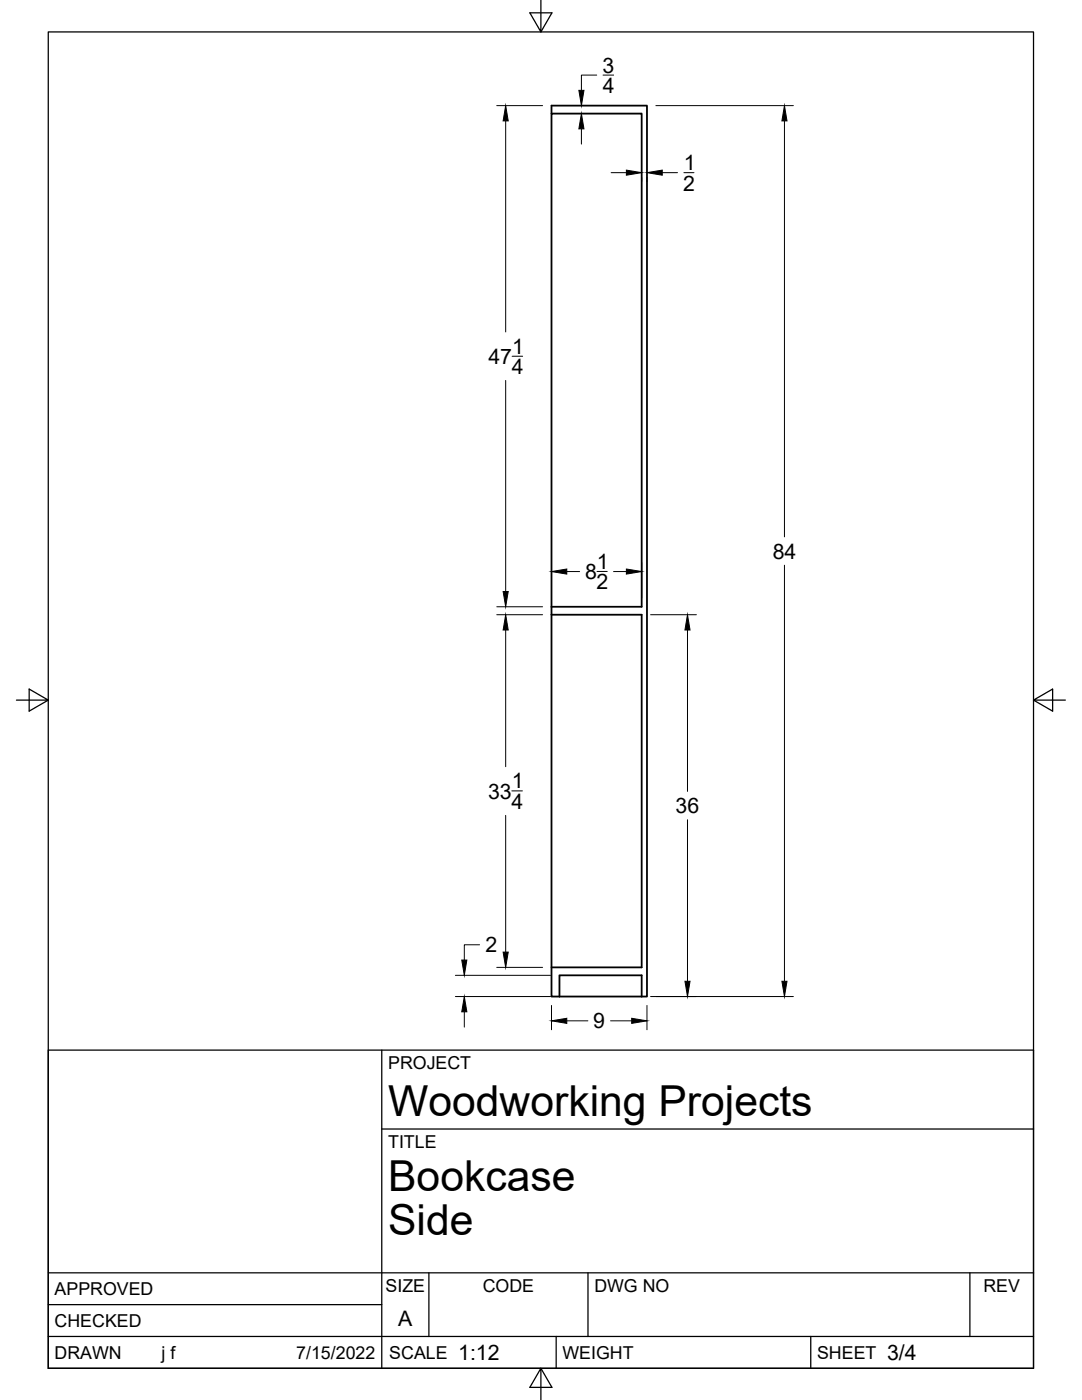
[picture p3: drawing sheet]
<svg xmlns="http://www.w3.org/2000/svg" width="216mm" height="279mm" viewBox="0 0 216 279" stroke-linecap="round" stroke-linejoin="round" font-family="sans-serif">
<!-- layer: Visible -->
<path d="M110 22.7h18v98.4h-18zM110 22.7v-1.6h19.1v177.8h-1.1M110 122.7v76.2h1.6M110 122.7h18v70.4h-18M110 121.1v1.6M111.6 198.9v-4.3h16.4v4.3M111.6 198.9h16.4" fill="none" stroke="#000" stroke-width=".36"/>
<!-- layer: Border -->
<path d="M9.6 6.4h196.6v266.7h-196.6zM107.9 0v6.4l-2.2-3.8h4.4l-2.2 3.8M3.3 139.7h6.3l-3.8-2.2v4.4l3.8-2.2M206.2 139.7l3.8 2.2v-4.4l-3.8 2.2h6.4M107.9 273.1l2.2 3.8h-4.4l2.2-3.8v6.3" fill="none" stroke="#000" stroke-width=".25"/>
<!-- layer: Titleblock -->
<path d="M9.6 209.6h196.6v63.5h-196.6zM76.2 209.6v63.5M76.2 225.3h130M9.6 254h196.6M85.6 254v12.7M117.3 254v12.7M193.5 254v12.7M9.6 266.7h196.6M9.6 260.4h66.6M111 266.7v6.4M161.8 266.7v6.4" fill="none" stroke="#000" stroke-width=".25"/>
<!-- layer: Dimensions -->
<g fill="none" stroke="#000" stroke-width=".2">
<path d="M119.1 15h-3.1v3M120.3 15h2.1M99.1 21.1h9.2M100.9 24.1v42.2M116 25.7v3.1M121.9 34.5h3.1M128 35.4v.8M129.1 35.4v.8M130.9 21.1h27.4M132.1 34.5h3.1M136.5 34.5h2M156.5 24.1v83"/>
<path d="M100.9 75.9v42.1M102.2 71.1h2.1M110 112.3v7M113.1 114.1h2.6M119.1 114h2.1M122.4 114.1h2.6M128 112.3v7M156.5 112.8v83M99.1 122.7h9.2M99.1 121.1h9.2M100.9 125.7v27.3M129.8 122.7h9.2"/>
<path d="M137.2 125.7v32.2M102.1 157.8h2.1M100.9 162.7v27.3M137.2 163.6v32.2M90.9 198.9h19M90.9 194.6h19M95.7 188.6h-3.1v3M99.1 193.1h9.2M129.8 198.9h28.5M92.6 201.9v3.1M110 200.7v4.8M113.1 203.7h4.2"/>
<path d="M121.8 203.7h4.2M129.1 200.7v4.8"/>
</g>
<g fill="#000" stroke="#000" stroke-width=".2">
<path d="M115.5 18h1l-.5 3.1zM100.9 21.1l.5 3h-1zM116 22.7l.5 3h-1zM125 34l3 .5-3 .5zM129.1 34.5l3-.5v1zM156.5 21.1l.5 3h-1zM100.4 118h1l-.5 3.1zM110 114.1l3.1-.5v1zM125 113.6l3 .5-3 .5zM100.9 122.7l.5 3h-1zM137.2 122.7l.5 3h-1zM92.1 191.6h1.1l-.6 3z"/>
<path d="M100.4 190h1l-.5 3.1zM136.7 195.8h1l-.5 3.1zM156 195.8h1l-.5 3.1zM92.6 198.9l.6 3h-1.1zM110 203.7l3.1-.5v1zM126 203.2l3.1 .5-3.1 .5z"/>
</g>
<g font-size="8.5">
<text x="77.4" y="222.8">Woodworking Projects</text>
<text x="77.4" y="237.8">Bookcase</text>
<text x="77.4" y="246.4">Side</text>
</g>
<g font-size="4.3">
<text x="120.2" y="14.5">3</text>
<text x="120.3" y="18.5">4</text>
<text x="136.4" y="34">1</text>
<text x="136.3" y="38">2</text>
<text x="102.2" y="70.6">1</text>
<text x="97.5" y="72.6">47</text>
<text x="102.1" y="74.7">4</text>
<text x="119.1" y="113.5">1</text>
<text x="154.2" y="111.5">84</text>
<text x="116.8" y="115.6">8</text>
<text x="119" y="117.6">2</text>
<text x="97.4" y="159.4">33</text>
<text x="102.1" y="161.4">4</text>
<text x="102.2" y="157.3">1</text>
<text x="134.8" y="162.3">36</text>
<text x="96.9" y="190.1">2</text>
<text x="118.4" y="205.2">9</text>
<text x="79.5" y="264.5">A</text>
<text x="91.4" y="271.4">1:12</text>
<text x="177" y="271.4">3/4</text>
</g>
<g font-size="3.5">
<text x="77.4" y="213.4">PROJECT</text>
<text x="77.4" y="229.1">TITLE</text>
<text x="76.9" y="257.8">SIZE</text>
<text x="96.3" y="257.8">CODE</text>
<text x="118.6" y="257.8">DWG NO</text>
<text x="196.2" y="257.8">REV</text>
<text x="10.9" y="258.5">APPROVED</text>
<text x="10.9" y="264.8">CHECKED</text>
<text x="10.9" y="271.2">DRAWN</text>
<text x="32.2" y="271.2">j f</text>
<text x="59.1" y="271.2">7/15/2022</text>
<text x="77.7" y="271.2">SCALE</text>
<text x="112.2" y="271.2">WEIGHT</text>
<text x="163" y="271.2">SHEET</text>
</g>
</svg>
